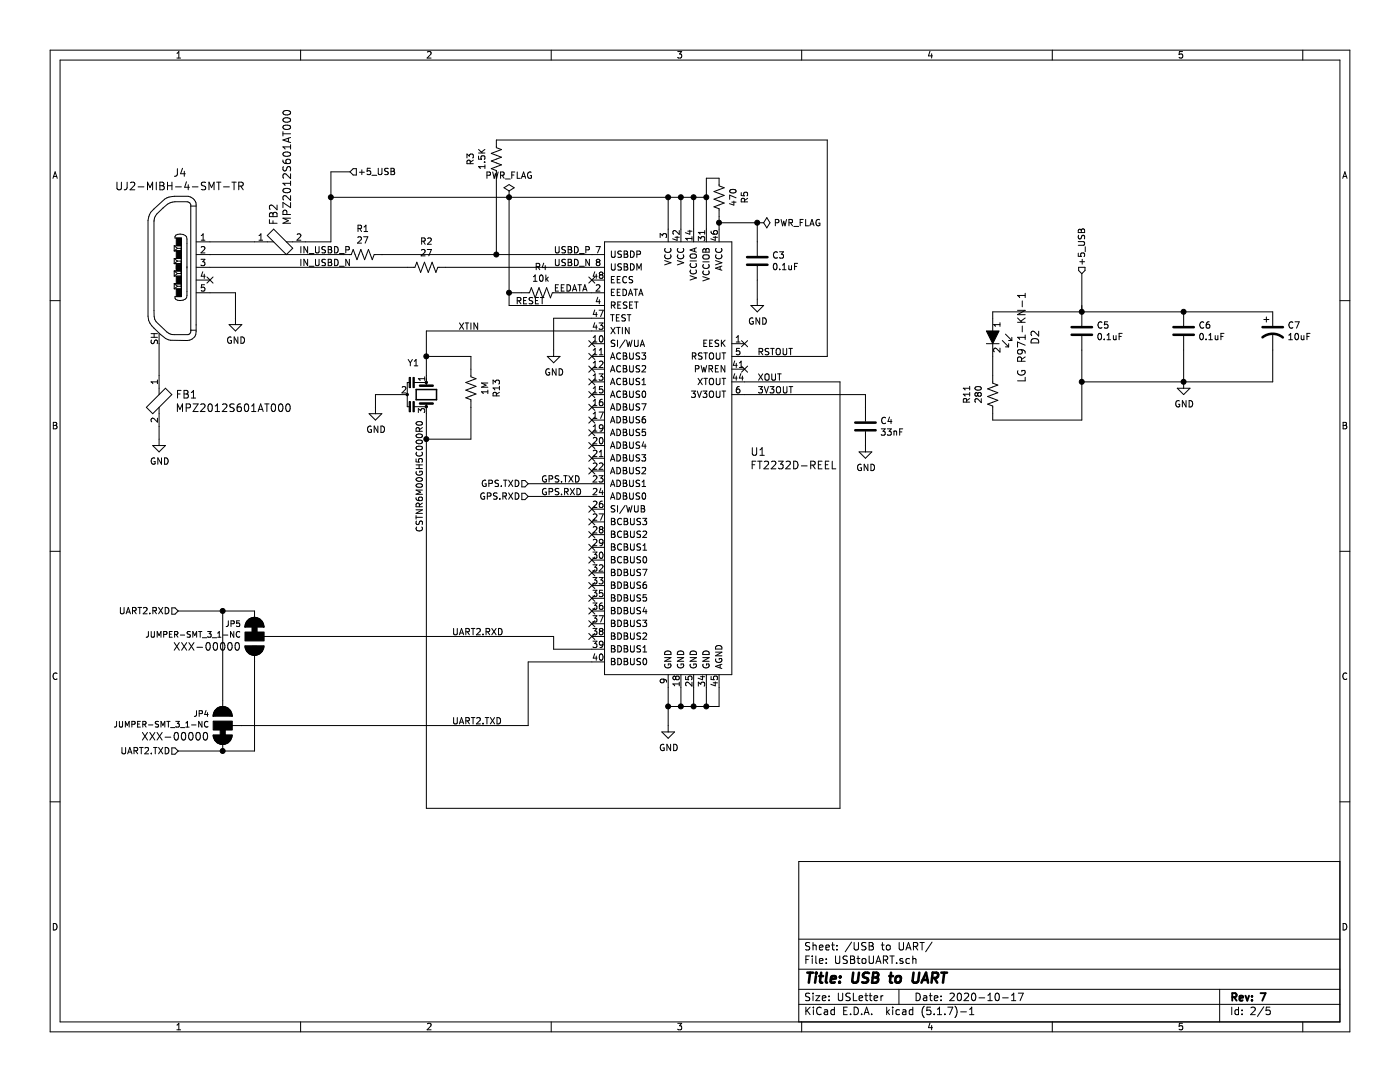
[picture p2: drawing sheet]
EESchema Schematic File Version 4
EELAYER 30 0
EELAYER END
$Descr USLetter 11000 8500
encoding utf-8
Sheet 2 5
Title "USB to UART"
Date "2020-10-17"
Rev "7"
Comp ""
Comment1 ""
Comment2 ""
Comment3 ""
Comment4 ""
$EndDescr
$Comp
L dk_Interface-Controllers:FT2232D-REEL U1
U 1 1
P 5450 2500
F 0 "U1" H 5894 1453 60  0000 L CNN
F 1 "FT2232D-REEL" H 5894 1347 60  0000 L CNN
F 2 "LMS-6_Interface_Board:LQFP-48_7x7mm_Narrow_Pad" V 5650 2700 60  0001 L CNN
F 3 "http://www.ftdichip.com/Support/Documents/DataSheets/ICs/DS_FT2232D.pdf" H 5650 2800 60  0001 L CNN
F 4 "768-1010-1-ND" H 5650 2900 60  0001 L CNN "Digi-Key_PN"
F 5 "FT2232D-REEL" H 5650 3000 60  0001 L CNN "MPN"
F 6 "Integrated Circuits (ICs)" H 5650 3100 60  0001 L CNN "Category"
F 7 "Interface - Controllers" H 5650 3200 60  0001 L CNN "Family"
F 8 "http://www.ftdichip.com/Support/Documents/DataSheets/ICs/DS_FT2232D.pdf" H 5650 3300 60  0001 L CNN "DK_Datasheet_Link"
F 9 "/product-detail/en/ftdi-future-technology-devices-international-ltd/FT2232D-REEL/768-1010-1-ND/1836405" H 5650 3400 60  0001 L CNN "DK_Detail_Page"
F 10 "IC USB FS DUAL UART/FIFO 48-LQFP" H 5650 3500 60  0001 L CNN "Description"
F 11 "FTDI, Future Technology Devices International Ltd" H 5650 3600 60  0001 L CNN "Manufacturer"
F 12 "Active" H 5650 3700 60  0001 L CNN "Status"
	1    5450 2500
	1    0    0    -1  
$EndComp
$Comp
L dk_USB-DVI-HDMI-Connectors:UJ2-MIBH-4-SMT-TR J4
U 1 1
P 1350 2100
F 0 "J4" H 1414 2845 60  0000 C CNN
F 1 "UJ2-MIBH-4-SMT-TR" H 1414 2739 60  0000 C CNN
F 2 "digikey-footprints:USB_Micro_B_Male_UJ2-MIBH-4-SMT-TR" H 1550 2300 60  0001 L CNN
F 3 "https://www.cui.com/product/resource/digikeypdf/uj2-mibh-4-smt.pdf" H 1550 2400 60  0001 L CNN
F 4 "102-4006-1-ND" H 1550 2500 60  0001 L CNN "Digi-Key_PN"
F 5 "UJ2-MIBH-4-SMT-TR" H 1550 2600 60  0001 L CNN "MPN"
F 6 "Connectors, Interconnects" H 1550 2700 60  0001 L CNN "Category"
F 7 "USB, DVI, HDMI Connectors" H 1550 2800 60  0001 L CNN "Family"
F 8 "https://www.cui.com/product/resource/digikeypdf/uj2-mibh-4-smt.pdf" H 1550 2900 60  0001 L CNN "DK_Datasheet_Link"
F 9 "/product-detail/en/cui-inc/UJ2-MIBH-4-SMT-TR/102-4006-1-ND/6187928" H 1550 3000 60  0001 L CNN "DK_Detail_Page"
F 10 "CONN RCPT USB2.0 MICRO B SMD R/A" H 1550 3100 60  0001 L CNN "Description"
F 11 "CUI Inc." H 1550 3200 60  0001 L CNN "Manufacturer"
F 12 "Active" H 1550 3300 60  0001 L CNN "Status"
	1    1350 2100
	1    0    0    -1  
$EndComp
$Comp
L power:GND #PWR03
U 1 1
P 1850 2500
F 0 "#PWR03" H 1850 2250 50  0001 C CNN
F 1 "GND" H 1855 2327 50  0000 C CNN
F 2 "" H 1850 2500 50  0001 C CNN
F 3 "" H 1850 2500 50  0001 C CNN
	1    1850 2500
	1    0    0    -1  
$EndComp
$Comp
L dk_Ferrite-Beads-and-Chips:MPZ2012S601AT000 FB1
U 1 1
P 1250 3150
F 0 "FB1" V 1197 3278 60  0000 L CNN
F 1 "MPZ2012S601AT000" V 1303 3278 60  0000 L CNN
F 2 "digikey-footprints:0805" H 1450 3350 60  0001 L CNN
F 3 "https://product.tdk.com/info/en/catalog/datasheets/beads_commercial_power_mpz2012_en.pdf" H 1450 3450 60  0001 L CNN
F 4 "445-2206-1-ND" H 1450 3550 60  0001 L CNN "Digi-Key_PN"
F 5 "MPZ2012S601AT000" H 1450 3650 60  0001 L CNN "MPN"
F 6 "Filters" H 1450 3750 60  0001 L CNN "Category"
F 7 "Ferrite Beads and Chips" H 1450 3850 60  0001 L CNN "Family"
F 8 "https://product.tdk.com/info/en/catalog/datasheets/beads_commercial_power_mpz2012_en.pdf" H 1450 3950 60  0001 L CNN "DK_Datasheet_Link"
F 9 "/product-detail/en/tdk-corporation/MPZ2012S601AT000/445-2206-1-ND/765104" H 1450 4050 60  0001 L CNN "DK_Detail_Page"
F 10 "FERRITE BEAD 600 OHM 0805 1LN" H 1450 4150 60  0001 L CNN "Description"
F 11 "TDK Corporation" H 1450 4250 60  0001 L CNN "Manufacturer"
F 12 "Active" H 1450 4350 60  0001 L CNN "Status"
	1    1250 3150
	0    1    1    0   
$EndComp
Wire Wire Line
	1650 2300 1850 2300
Wire Wire Line
	1850 2300 1850 2500
Wire Wire Line
	1250 2700 1250 2950
$Comp
L power:GND #PWR02
U 1 1
P 1250 3450
F 0 "#PWR02" H 1250 3200 50  0001 C CNN
F 1 "GND" H 1255 3277 50  0000 C CNN
F 2 "" H 1250 3450 50  0001 C CNN
F 3 "" H 1250 3450 50  0001 C CNN
	1    1250 3450
	1    0    0    -1  
$EndComp
Wire Wire Line
	1250 3350 1250 3450
$Comp
L dk_Ferrite-Beads-and-Chips:MPZ2012S601AT000 FB2
U 1 1
P 2200 1900
F 0 "FB2" V 2147 2028 60  0000 L CNN
F 1 "MPZ2012S601AT000" V 2253 2028 60  0000 L CNN
F 2 "digikey-footprints:0805" H 2400 2100 60  0001 L CNN
F 3 "https://product.tdk.com/info/en/catalog/datasheets/beads_commercial_power_mpz2012_en.pdf" H 2400 2200 60  0001 L CNN
F 4 "445-2206-1-ND" H 2400 2300 60  0001 L CNN "Digi-Key_PN"
F 5 "MPZ2012S601AT000" H 2400 2400 60  0001 L CNN "MPN"
F 6 "Filters" H 2400 2500 60  0001 L CNN "Category"
F 7 "Ferrite Beads and Chips" H 2400 2600 60  0001 L CNN "Family"
F 8 "https://product.tdk.com/info/en/catalog/datasheets/beads_commercial_power_mpz2012_en.pdf" H 2400 2700 60  0001 L CNN "DK_Datasheet_Link"
F 9 "/product-detail/en/tdk-corporation/MPZ2012S601AT000/445-2206-1-ND/765104" H 2400 2800 60  0001 L CNN "DK_Detail_Page"
F 10 "FERRITE BEAD 600 OHM 0805 1LN" H 2400 2900 60  0001 L CNN "Description"
F 11 "TDK Corporation" H 2400 3000 60  0001 L CNN "Manufacturer"
F 12 "Active" H 2400 3100 60  0001 L CNN "Status"
	1    2200 1900
	1    0    0    -1  
$EndComp
$Comp
L Device:C C4
U 1 1
P 6800 3350
F 0 "C4" H 6915 3396 50  0000 L CNN
F 1 "33nF" H 6915 3305 50  0000 L CNN
F 2 "Capacitor_SMD:C_0805_2012Metric_Pad1.18x1.45mm_HandSolder" H 6800 3350 50  0001 C CNN
F 3 "https://www.we-online.de/katalog/datasheet/885012207095.pdf" H 6800 3350 50  0001 C CNN
F 4 "Würth Elektronik" H 6800 3350 50  0001 C CNN "Manufacturer"
F 5 "885012207095" H 6800 3350 50  0001 C CNN "MPN"
	1    6800 3350
	1    0    0    -1  
$EndComp
Wire Wire Line
	5850 3100 6800 3100
Wire Wire Line
	6800 3100 6800 3200
$Comp
L Device:C C5
U 1 1
P 8500 2600
F 0 "C5" H 8615 2646 50  0000 L CNN
F 1 "0.1uF" H 8615 2555 50  0000 L CNN
F 2 "Capacitor_SMD:C_0805_2012Metric_Pad1.18x1.45mm_HandSolder" H 8500 2600 50  0001 C CNN
F 3 "https://media.digikey.com/pdf/Data%20Sheets/Samsung%20PDFs/CL21B104KBCNNN_Spec.pdf" H 8500 2600 50  0001 C CNN
F 4 "Samsung Electro-Mechanics" H 8500 2600 50  0001 C CNN "Manufacturer"
F 5 "CL21B104KBCNNNC" H 8500 2600 50  0001 C CNN "MPN"
	1    8500 2600
	1    0    0    -1  
$EndComp
$Comp
L Device:C C6
U 1 1
P 9300 2600
F 0 "C6" H 9415 2646 50  0000 L CNN
F 1 "0.1uF" H 9415 2555 50  0000 L CNN
F 2 "Capacitor_SMD:C_0805_2012Metric_Pad1.18x1.45mm_HandSolder" H 9300 2600 50  0001 C CNN
F 3 "https://media.digikey.com/pdf/Data%20Sheets/Samsung%20PDFs/CL21B104KBCNNN_Spec.pdf" H 9300 2600 50  0001 C CNN
F 4 "Samsung Electro-Mechanics" H 9300 2600 50  0001 C CNN "Manufacturer"
F 5 "CL21B104KBCNNNC" H 9300 2600 50  0001 C CNN "MPN"
	1    9300 2600
	1    0    0    -1  
$EndComp
$Comp
L Device:CP1 C7
U 1 1
P 10000 2600
F 0 "C7" H 10115 2646 50  0000 L CNN
F 1 "10uF" H 10115 2555 50  0000 L CNN
F 2 "Capacitor_Tantalum_SMD:CP_EIA-3216-10_Kemet-I_Pad1.58x1.35mm_HandSolder" H 10000 2600 50  0001 C CNN
F 3 "Kemet" H 10000 2600 50  0001 C CNN
F 4 "T491A106K010AT" H 10000 2600 50  0001 C CNN "MPN"
	1    10000 2600
	1    0    0    -1  
$EndComp
$Comp
L Device:R_US R1
U 1 1
P 2850 2000
F 0 "R1" V 2645 2000 50  0000 C CNN
F 1 "27" V 2736 2000 50  0000 C CNN
F 2 "Resistor_SMD:R_0805_2012Metric_Pad1.20x1.40mm_HandSolder" V 2890 1990 50  0001 C CNN
F 3 "https://www.te.com/commerce/DocumentDelivery/DDEController?Action=srchrtrv&DocNm=1773204&DocType=DS&DocLang=English" H 2850 2000 50  0001 C CNN
F 4 "TE Connectivity Passive Product" V 2850 2000 50  0001 C CNN "Manufacturer"
F 5 "CRG0805F27R" V 2850 2000 50  0001 C CNN "MPN"
	1    2850 2000
	0    1    1    0   
$EndComp
$Comp
L Device:R_US R2
U 1 1
P 3350 2100
F 0 "R2" V 3145 2100 50  0000 C CNN
F 1 "27" V 3236 2100 50  0000 C CNN
F 2 "Resistor_SMD:R_0805_2012Metric_Pad1.20x1.40mm_HandSolder" V 3390 2090 50  0001 C CNN
F 3 "https://www.te.com/commerce/DocumentDelivery/DDEController?Action=srchrtrv&DocNm=1773204&DocType=DS&DocLang=English" H 3350 2100 50  0001 C CNN
F 4 "TE Connectivity Passive Product" V 3350 2100 50  0001 C CNN "Manufacturer"
F 5 "CRG0805F27R" V 3350 2100 50  0001 C CNN "MPN"
	1    3350 2100
	0    1    1    0   
$EndComp
Wire Wire Line
	1650 2000 2700 2000
Wire Wire Line
	3000 2000 3900 2000
Wire Wire Line
	1650 2100 3200 2100
$Comp
L Device:R_US R3
U 1 1
P 3900 1250
F 0 "R3" V 3695 1250 50  0000 C CNN
F 1 "1.5K" V 3786 1250 50  0000 C CNN
F 2 "Resistor_SMD:R_0805_2012Metric_Pad1.20x1.40mm_HandSolder" V 3940 1240 50  0001 C CNN
F 3 "https://www.te.com/commerce/DocumentDelivery/DDEController?Action=srchrtrv&DocNm=1773204&DocType=DS&DocLang=English" H 3900 1250 50  0001 C CNN
F 4 "TE Connectivity Passive Product" V 3900 1250 50  0001 C CNN "Manufacturer"
F 5 "CRGCQ0805F1K5" V 3900 1250 50  0001 C CNN "MPN"
	1    3900 1250
	1    0    0    -1  
$EndComp
Text HLabel 2750 1350 2    50   Input ~ 0
+5_USB
Wire Wire Line
	2600 1350 2600 1550
Wire Wire Line
	2600 1900 2400 1900
Wire Wire Line
	2600 1350 2750 1350
Text HLabel 4150 3800 0    50   Input ~ 0
GPS.TXD
Text HLabel 4150 3900 0    50   Input ~ 0
GPS.RXD
Text HLabel 1400 4800 0    50   Input ~ 0
UART2.RXD
Text HLabel 1400 5900 0    50   Input ~ 0
UART2.TXD
Wire Wire Line
	4650 2600 3350 2600
Wire Wire Line
	3350 6350 6600 6350
Wire Wire Line
	6600 6350 6600 3000
Wire Wire Line
	6600 3000 5850 3000
$Comp
L power:GND #PWR010
U 1 1
P 9300 3000
F 0 "#PWR010" H 9300 2750 50  0001 C CNN
F 1 "GND" H 9305 2827 50  0000 C CNN
F 2 "" H 9300 3000 50  0001 C CNN
F 3 "" H 9300 3000 50  0001 C CNN
	1    9300 3000
	1    0    0    -1  
$EndComp
Wire Wire Line
	8500 2750 8500 3000
Wire Wire Line
	8500 3000 9300 3000
Wire Wire Line
	9300 2750 9300 3000
Connection ~ 9300 3000
Wire Wire Line
	10000 2750 10000 3000
Wire Wire Line
	10000 3000 9300 3000
Wire Wire Line
	2600 1550 4000 1550
Wire Wire Line
	5550 1550 5550 1800
Connection ~ 2600 1550
Wire Wire Line
	2600 1550 2600 1900
Wire Wire Line
	5450 1800 5450 1550
Connection ~ 5450 1550
Wire Wire Line
	5450 1550 5550 1550
Wire Wire Line
	5350 1800 5350 1550
Connection ~ 5350 1550
Wire Wire Line
	5350 1550 5450 1550
Wire Wire Line
	5250 1800 5250 1550
Connection ~ 5250 1550
Wire Wire Line
	5250 1550 5350 1550
$Comp
L Device:C C3
U 1 1
P 5950 2050
F 0 "C3" H 6065 2096 50  0000 L CNN
F 1 "0.1uF" H 6065 2005 50  0000 L CNN
F 2 "Capacitor_SMD:C_0805_2012Metric_Pad1.18x1.45mm_HandSolder" H 5950 2050 50  0001 C CNN
F 3 "https://media.digikey.com/pdf/Data%20Sheets/Samsung%20PDFs/CL21B104KBCNNN_Spec.pdf" H 5950 2050 50  0001 C CNN
F 4 "Samsung Electro-Mechanics" H 5950 2050 50  0001 C CNN "Manufacturer"
F 5 "CL21B104KBCNNNC" H 5950 2050 50  0001 C CNN "MPN"
	1    5950 2050
	1    0    0    -1  
$EndComp
$Comp
L Device:R_US R5
U 1 1
P 5650 1550
F 0 "R5" V 5445 1550 50  0000 C CNN
F 1 "470" V 5536 1550 50  0000 C CNN
F 2 "Resistor_SMD:R_0805_2012Metric_Pad1.20x1.40mm_HandSolder" V 5690 1540 50  0001 C CNN
F 3 "https://www.yageo.com/upload/media/product/productsearch/datasheet/rchip/PYu-RC_Group_51_RoHS_L_11.pdf" H 5650 1550 50  0001 C CNN
F 4 "Yageo" V 5650 1550 50  0001 C CNN "Manufacturer"
F 5 "RC0805JR-07470RL" V 5650 1550 50  0001 C CNN "MPN"
	1    5650 1550
	-1   0    0    1   
$EndComp
Wire Wire Line
	5650 1400 5550 1400
Wire Wire Line
	5550 1400 5550 1550
Connection ~ 5550 1550
$Comp
L power:GND #PWR08
U 1 1
P 5950 2350
F 0 "#PWR08" H 5950 2100 50  0001 C CNN
F 1 "GND" H 5955 2177 50  0000 C CNN
F 2 "" H 5950 2350 50  0001 C CNN
F 3 "" H 5950 2350 50  0001 C CNN
	1    5950 2350
	1    0    0    -1  
$EndComp
Wire Wire Line
	5950 2350 5950 2200
$Comp
L power:GND #PWR09
U 1 1
P 6800 3500
F 0 "#PWR09" H 6800 3250 50  0001 C CNN
F 1 "GND" H 6805 3327 50  0000 C CNN
F 2 "" H 6800 3500 50  0001 C CNN
F 3 "" H 6800 3500 50  0001 C CNN
	1    6800 3500
	1    0    0    -1  
$EndComp
Text HLabel 8500 2150 1    50   Input ~ 0
+5_USB
Wire Wire Line
	8500 2450 9300 2450
Connection ~ 8500 2450
Wire Wire Line
	10000 2450 9300 2450
Connection ~ 9300 2450
$Comp
L power:GND #PWR07
U 1 1
P 5250 5700
F 0 "#PWR07" H 5250 5450 50  0001 C CNN
F 1 "GND" H 5255 5527 50  0000 C CNN
F 2 "" H 5250 5700 50  0001 C CNN
F 3 "" H 5250 5700 50  0001 C CNN
	1    5250 5700
	1    0    0    -1  
$EndComp
Wire Wire Line
	5250 5700 5250 5550
Wire Wire Line
	5650 5400 5650 5550
Wire Wire Line
	5650 5550 5550 5550
Connection ~ 5250 5550
Wire Wire Line
	5250 5550 5250 5400
Wire Wire Line
	5350 5400 5350 5550
Connection ~ 5350 5550
Wire Wire Line
	5350 5550 5250 5550
Wire Wire Line
	5450 5400 5450 5550
Connection ~ 5450 5550
Wire Wire Line
	5450 5550 5350 5550
Wire Wire Line
	5550 5400 5550 5550
Connection ~ 5550 5550
Wire Wire Line
	5550 5550 5450 5550
$Comp
L power:GND #PWR06
U 1 1
P 4350 2750
F 0 "#PWR06" H 4350 2500 50  0001 C CNN
F 1 "GND" H 4355 2577 50  0000 C CNN
F 2 "" H 4350 2750 50  0001 C CNN
F 3 "" H 4350 2750 50  0001 C CNN
	1    4350 2750
	1    0    0    -1  
$EndComp
Wire Wire Line
	4350 2750 4350 2500
Wire Wire Line
	4350 2500 4650 2500
Wire Wire Line
	5650 1700 5650 1750
Wire Wire Line
	5650 1750 5950 1750
Wire Wire Line
	5950 1750 5950 1900
Connection ~ 5650 1750
Wire Wire Line
	5650 1750 5650 1800
Wire Wire Line
	6500 1100 6500 2800
Wire Wire Line
	3900 1100 6500 1100
Wire Wire Line
	5850 2800 6500 2800
$Comp
L Device:R_US R4
U 1 1
P 4250 2300
F 0 "R4" V 4045 2300 50  0000 C CNN
F 1 "10k" V 4136 2300 50  0000 C CNN
F 2 "Resistor_SMD:R_0805_2012Metric_Pad1.20x1.40mm_HandSolder" V 4290 2290 50  0001 C CNN
F 3 "https://www.samsungsem.com/resources/file/global/support/product_catalog/Chip_Resistor.pdf" H 4250 2300 50  0001 C CNN
F 4 "Samsung Electro-Mechanics" V 4250 2300 50  0001 C CNN "Manufacturer"
F 5 "RC1005F103CS" V 4250 2300 50  0001 C CNN "MPN"
	1    4250 2300
	0    1    1    0   
$EndComp
Wire Wire Line
	4650 2400 4000 2400
Wire Wire Line
	4000 2400 4000 2300
Connection ~ 4000 1550
Wire Wire Line
	4000 1550 5250 1550
Wire Wire Line
	4100 2300 4000 2300
Connection ~ 4000 2300
Wire Wire Line
	4000 2300 4000 1550
Wire Wire Line
	4400 2300 4650 2300
$Comp
L SparkFun-Jumpers:JUMPER-SMT_3_1-NC JP?
U 1 1
P 2000 5000
AR Path="/5F7C6408/5F8D37AA" Ref="JP?"  Part="1" 
AR Path="/5F8460BD/5F8D37AA" Ref="JP5"  Part="1" 
F 0 "JP5" H 2104 4905 45  0000 L CNN
F 1 "JUMPER-SMT_3_1-NC" H 2104 4989 45  0000 L CNN
F 2 "Jumpers:SMT-JUMPER_3_1-NC_TRACE_NO-SILK" H 2000 5250 20  0001 C CNN
F 3 "" V 2000 4945 60  0001 C CNN
F 4 "XXX-00000" H 2104 5084 60  0000 L CNN "PROD_ID"
	1    2000 5000
	-1   0    0    1   
$EndComp
$Comp
L SparkFun-Jumpers:JUMPER-SMT_3_1-NC JP?
U 1 1
P 1750 5700
AR Path="/5F7C6408/5F8DF40E" Ref="JP?"  Part="1" 
AR Path="/5F8460BD/5F8DF40E" Ref="JP4"  Part="1" 
F 0 "JP4" H 1854 5795 45  0000 L CNN
F 1 "JUMPER-SMT_3_1-NC" H 1854 5711 45  0000 L CNN
F 2 "Jumpers:SMT-JUMPER_3_1-NC_TRACE_NO-SILK" H 1750 5950 20  0001 C CNN
F 3 "" V 1750 5645 60  0001 C CNN
F 4 "XXX-00000" H 1854 5616 60  0000 L CNN "PROD_ID"
	1    1750 5700
	-1   0    0    -1  
$EndComp
Wire Wire Line
	1900 5700 4150 5700
Wire Wire Line
	4150 5700 4150 5200
Wire Wire Line
	4150 5200 4650 5200
Wire Wire Line
	2150 5000 4350 5000
Wire Wire Line
	4350 5000 4350 5100
Wire Wire Line
	4350 5100 4650 5100
Wire Wire Line
	1400 5900 1750 5900
Wire Wire Line
	1750 5900 2000 5900
Wire Wire Line
	2000 5900 2000 5200
Connection ~ 1750 5900
Wire Wire Line
	2000 4800 1750 4800
Wire Wire Line
	1750 5500 1750 4800
Connection ~ 1750 4800
Wire Wire Line
	1750 4800 1400 4800
$Comp
L dk_LED-Indication-Discrete:LH_R974-LP-1 D?
U 1 1
P 7800 2700
AR Path="/5F917C06/5F9390C2" Ref="D?"  Part="1" 
AR Path="/5F8460BD/5F9390C2" Ref="D2"  Part="1" 
F 0 "D2" H 7750 3037 60  0000 C CNN
F 1 "LG R971-KN-1" H 7750 2931 60  0000 C CNN
F 2 "digikey-footprints:0805" H 8000 2900 60  0001 L CNN
F 3 "https://dammedia.osram.info/media/resource/hires/osram-dam-2493888/LH%20R974.pdf" H 8000 3000 60  0001 L CNN
F 4 "475-1410-1-ND" H 8000 3100 60  0001 L CNN "Digi-Key_PN"
F 5 "LG R971-KN-1" H 8000 3200 60  0001 L CNN "MPN"
F 6 "Optoelectronics" H 8000 3300 60  0001 L CNN "Category"
F 7 "LED Indication - Discrete" H 8000 3400 60  0001 L CNN "Family"
F 8 "https://dammedia.osram.info/media/resource/hires/osram-dam-2493888/LH%20R974.pdf" H 8000 3500 60  0001 L CNN "DK_Datasheet_Link"
F 9 "/product-detail/en/osram-opto-semiconductors-inc/LH-R974-LP-1/475-1415-1-ND/1802604" H 8000 3600 60  0001 L CNN "DK_Detail_Page"
F 10 "LED GREEN DIFFUSED 0805 SMD" H 8000 3700 60  0001 L CNN "Description"
F 11 "OSRAM Opto Semiconductors Inc." H 8000 3800 60  0001 L CNN "Manufacturer"
F 12 "Active" H 8000 3900 60  0001 L CNN "Status"
	1    7800 2700
	0    1    1    0   
$EndComp
$Comp
L Device:R_US R11
U 1 1
P 7800 3100
AR Path="/5F8460BD/5F9390CA" Ref="R11"  Part="1" 
AR Path="/5F917C06/5F9390CA" Ref="R?"  Part="1" 
F 0 "R11" V 7595 3100 50  0000 C CNN
F 1 "280" V 7686 3100 50  0000 C CNN
F 2 "Resistor_SMD:R_0805_2012Metric_Pad1.20x1.40mm_HandSolder" V 7840 3090 50  0001 C CNN
F 3 "https://www.yageo.com/upload/media/product/productsearch/datasheet/rchip/PYu-RC_Group_51_RoHS_L_11.pdf" H 7800 3100 50  0001 C CNN
F 4 "Yageo" V 7800 3100 50  0001 C CNN "Manufacturer"
F 5 "RC0805FR-07280RL" V 7800 3100 50  0001 C CNN "MPN"
	1    7800 3100
	1    0    0    -1  
$EndComp
Wire Wire Line
	7800 2950 7800 2800
Wire Wire Line
	7800 2500 7800 2450
Wire Wire Line
	7800 2450 8500 2450
Wire Wire Line
	8500 2400 8500 2450
Wire Wire Line
	8500 2150 8500 2450
Wire Wire Line
	7800 3250 7800 3300
Wire Wire Line
	7800 3300 8500 3300
Wire Wire Line
	8500 3300 8500 3000
Connection ~ 8500 3000
Text Label 4350 2300 0    50   ~ 0
EEDATA
Text Label 4350 2100 0    50   ~ 0
USBD_N
Text Label 4350 2000 0    50   ~ 0
USBD_P
Wire Wire Line
	4150 3800 4650 3800
Wire Wire Line
	4150 3900 4650 3900
Text Label 4250 3800 0    50   ~ 0
GPS.TXD
Text Label 4250 3900 0    50   ~ 0
GPS.RXD
Text Label 3550 5000 0    50   ~ 0
UART2.RXD
Text Label 3550 5700 0    50   ~ 0
UART2.TXD
Text Label 5950 2800 0    50   ~ 0
RSTOUT
Text Label 5950 3000 0    50   ~ 0
XOUT
Text Label 5950 3100 0    50   ~ 0
3V3OUT
Text Label 3600 2600 0    50   ~ 0
XTIN
Text Label 4050 2400 0    50   ~ 0
RESET
Text Label 2350 2100 0    50   ~ 0
IN_USBD_N
Text Label 2350 2000 0    50   ~ 0
IN_USBD_P
Wire Wire Line
	3500 2100 4650 2100
Wire Wire Line
	3900 1400 3900 2000
Connection ~ 3900 2000
Wire Wire Line
	3900 2000 4650 2000
$Comp
L Device:Resonator Y1
U 1 1
P 3350 3100
F 0 "Y1" V 3100 2950 50  0000 L CNN
F 1 "CSTNR6M00GH5C000R0" H 3550 3050 50  0000 L CNN
F 2 "LMS-6_Interface_Board:CSTNR_Resonator" H 3325 3100 50  0001 C CNN
F 3 "http://www.murata.com/products/productdata/8801159675934/SPEC-CSTNR4M00GH5L000R0.pdf" H 3325 3100 50  0001 C CNN
F 4 "Murata Electronics" H 3350 3100 50  0001 C CNN "Manufacaturer"
F 5 "CSTNR6M00GH5C000R0" H 3350 3100 50  0001 C CNN "MPN"
	1    3350 3100
	0    1    1    0   
$EndComp
Wire Wire Line
	3350 3250 3350 3450
$Comp
L power:GND #PWR04
U 1 1
P 2950 3200
F 0 "#PWR04" H 2950 2950 50  0001 C CNN
F 1 "GND" H 2955 3027 50  0000 C CNN
F 2 "" H 2950 3200 50  0001 C CNN
F 3 "" H 2950 3200 50  0001 C CNN
	1    2950 3200
	1    0    0    -1  
$EndComp
Wire Wire Line
	2950 3200 2950 3100
Wire Wire Line
	2950 3100 3150 3100
$Comp
L Device:R_US R13
U 1 1
P 3700 3050
F 0 "R13" V 3495 3050 50  0000 C CNN
F 1 "1M" V 3586 3050 50  0000 C CNN
F 2 "Resistor_SMD:R_0805_2012Metric_Pad1.20x1.40mm_HandSolder" V 3740 3040 50  0001 C CNN
F 3 "https://www.yageo.com/upload/media/product/productsearch/datasheet/rchip/PYu-RC_Group_51_RoHS_L_11.pdf" H 3700 3050 50  0001 C CNN
F 4 "Yageo" V 3700 3050 50  0001 C CNN "Manufacturer"
F 5 "RC0805FR-071ML" V 3700 3050 50  0001 C CNN "MPN"
	1    3700 3050
	-1   0    0    1   
$EndComp
Wire Wire Line
	3700 3200 3700 3450
Wire Wire Line
	3700 3450 3350 3450
Connection ~ 3350 3450
Wire Wire Line
	3350 3450 3350 6350
Wire Wire Line
	3700 2900 3700 2800
Wire Wire Line
	3700 2800 3350 2800
Wire Wire Line
	3350 2600 3350 2800
Connection ~ 3350 2800
Wire Wire Line
	3350 2800 3350 2950
NoConn ~ 4650 2200
NoConn ~ 4650 2700
NoConn ~ 4650 2800
NoConn ~ 4650 2900
NoConn ~ 4650 3000
NoConn ~ 4650 3100
NoConn ~ 4650 3200
NoConn ~ 4650 3300
NoConn ~ 4650 3400
NoConn ~ 4650 3500
NoConn ~ 4650 3600
NoConn ~ 4650 3700
NoConn ~ 4650 4000
NoConn ~ 4650 4100
NoConn ~ 4650 4200
NoConn ~ 4650 4300
NoConn ~ 4650 4400
NoConn ~ 4650 4500
NoConn ~ 4650 4600
NoConn ~ 4650 4700
NoConn ~ 4650 4800
NoConn ~ 4650 4900
NoConn ~ 4650 5000
NoConn ~ 5850 2900
NoConn ~ 5850 2700
NoConn ~ 1650 2200
Wire Wire Line
	1650 1900 2000 1900
$Comp
L power:PWR_FLAG #FLG0101
U 1 1
P 4000 1550
F 0 "#FLG0101" H 4000 1625 50  0001 C CNN
F 1 "PWR_FLAG" H 4000 1723 50  0000 C CNN
F 2 "" H 4000 1550 50  0001 C CNN
F 3 "~" H 4000 1550 50  0001 C CNN
	1    4000 1550
	1    0    0    -1  
$EndComp
$Comp
L power:PWR_FLAG #FLG0102
U 1 1
P 5950 1750
F 0 "#FLG0102" H 5950 1825 50  0001 C CNN
F 1 "PWR_FLAG" V 5950 1878 50  0000 L CNN
F 2 "" H 5950 1750 50  0001 C CNN
F 3 "~" H 5950 1750 50  0001 C CNN
	1    5950 1750
	0    1    1    0   
$EndComp
Connection ~ 5950 1750
$EndSCHEMATC
